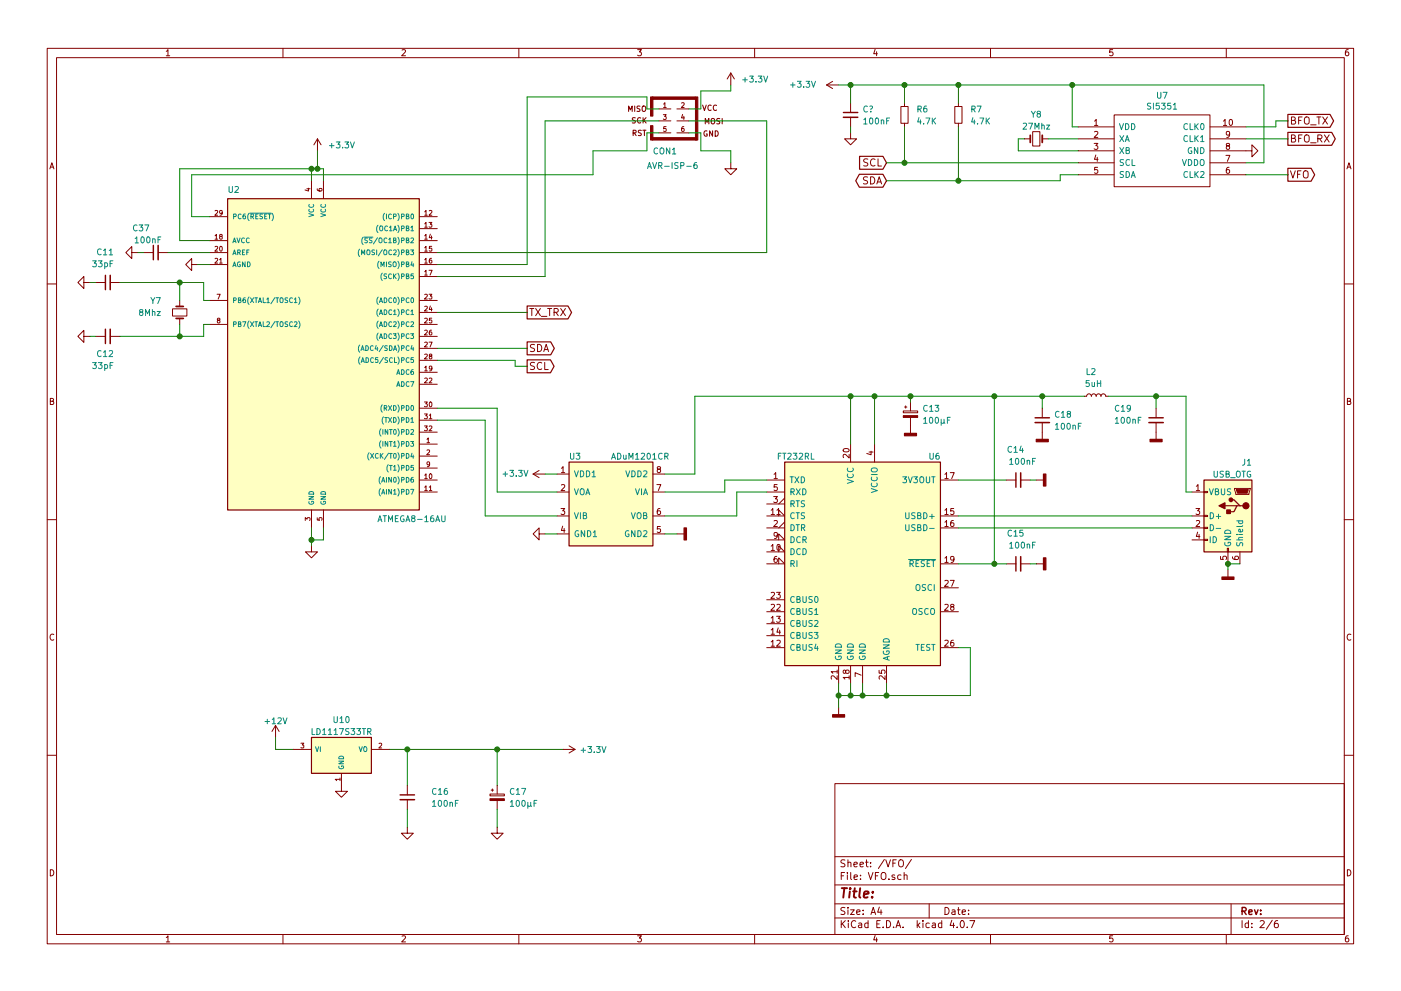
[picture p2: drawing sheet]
EESchema Schematic File Version 2
LIBS:DragonFly-rescue
LIBS:bee-rescue
LIBS:power
LIBS:device
LIBS:transistors
LIBS:conn
LIBS:linear
LIBS:regul
LIBS:74xx
LIBS:cmos4000
LIBS:adc-dac
LIBS:memory
LIBS:xilinx
LIBS:microcontrollers
LIBS:dsp
LIBS:microchip
LIBS:analog_switches
LIBS:motorola
LIBS:texas
LIBS:intel
LIBS:audio
LIBS:interface
LIBS:digital-audio
LIBS:philips
LIBS:display
LIBS:cypress
LIBS:siliconi
LIBS:opto
LIBS:atmel
LIBS:contrib
LIBS:valves
LIBS:ftdi
LIBS:DragonFly
LIBS:DragonFly-cache
EELAYER 25 0
EELAYER END
$Descr A4 11693 8268
encoding utf-8
Sheet 2 6
Title ""
Date ""
Rev ""
Comp ""
Comment1 ""
Comment2 ""
Comment3 ""
Comment4 ""
$EndDescr
$Comp
L Crystal_Small Y7
U 1 1
P 1500 2600
F 0 "Y7" V 1400 2400 50  0000 C CNN
F 1 "8Mhz" V 1500 2350 50  0000 C CNN
F 2 "Crystals:Crystal_HC49-4H_Vertical" H 1500 2600 50  0001 C CNN
F 3 "" H 1500 2600 50  0000 C CNN
	1    1500 2600
	0    1    1    0   
$EndComp
$Comp
L GND #PWR39
U 1 1
P 6100 1350
F 0 "#PWR39" H 6100 1100 50  0001 C CNN
F 1 "GND" H 6100 1200 50  0001 C CNN
F 2 "" H 6100 1350 50  0000 C CNN
F 3 "" H 6100 1350 50  0000 C CNN
	1    6100 1350
	1    0    0    -1  
$EndComp
$Comp
L GND #PWR24
U 1 1
P 750 2350
F 0 "#PWR24" H 750 2100 50  0001 C CNN
F 1 "GND" H 750 2200 50  0001 C CNN
F 2 "" H 750 2350 50  0000 C CNN
F 3 "" H 750 2350 50  0000 C CNN
	1    750  2350
	0    1    1    0   
$EndComp
$Comp
L GND #PWR25
U 1 1
P 750 2800
F 0 "#PWR25" H 750 2550 50  0001 C CNN
F 1 "GND" H 750 2650 50  0001 C CNN
F 2 "" H 750 2800 50  0000 C CNN
F 3 "" H 750 2800 50  0000 C CNN
	1    750  2800
	0    1    1    0   
$EndComp
$Comp
L +3.3V #PWR41
U 1 1
P 7000 700
F 0 "#PWR41" H 7000 550 50  0001 C CNN
F 1 "+3.3V" V 7000 1000 50  0000 C CNN
F 2 "" H 7000 700 50  0000 C CNN
F 3 "" H 7000 700 50  0000 C CNN
	1    7000 700 
	0    -1   -1   0   
$EndComp
$Comp
L GND #PWR31
U 1 1
P 2850 6550
F 0 "#PWR31" H 2850 6300 50  0001 C CNN
F 1 "GND" H 2850 6400 50  0001 C CNN
F 2 "" H 2850 6550 50  0000 C CNN
F 3 "" H 2850 6550 50  0000 C CNN
	1    2850 6550
	1    0    0    -1  
$EndComp
$Comp
L GND #PWR32
U 1 1
P 3400 6900
F 0 "#PWR32" H 3400 6650 50  0001 C CNN
F 1 "GND" H 3400 6750 50  0001 C CNN
F 2 "" H 3400 6900 50  0000 C CNN
F 3 "" H 3400 6900 50  0000 C CNN
	1    3400 6900
	1    0    0    -1  
$EndComp
$Comp
L GND #PWR33
U 1 1
P 4150 6900
F 0 "#PWR33" H 4150 6650 50  0001 C CNN
F 1 "GND" H 4150 6750 50  0001 C CNN
F 2 "" H 4150 6900 50  0000 C CNN
F 3 "" H 4150 6900 50  0000 C CNN
	1    4150 6900
	1    0    0    -1  
$EndComp
Text GLabel 4400 2900 2    60   Output ~ 0
SDA
Text GLabel 4400 3050 2    60   Output ~ 0
SCL
$Comp
L SI5351 U7
U 1 1
P 9700 1250
F 0 "U7" H 9700 1715 50  0000 C CNN
F 1 "SI5351" H 9700 1624 50  0000 C CNN
F 2 "Housings_SSOP:MSOP-10_3x3mm_Pitch0.5mm" H 200 -2250 60  0001 C CNN
F 3 "" H 200 -2250 60  0001 C CNN
	1    9700 1250
	1    0    0    -1  
$EndComp
Text GLabel 10750 1150 2    60   Output ~ 0
BFO_RX
Text GLabel 10750 1000 2    60   Output ~ 0
BFO_TX
$Comp
L GND #PWR48
U 1 1
P 10400 1250
F 0 "#PWR48" H 10400 1000 50  0001 C CNN
F 1 "GND" H 10400 1100 50  0001 C CNN
F 2 "" H 10400 1250 50  0000 C CNN
F 3 "" H 10400 1250 50  0000 C CNN
	1    10400 1250
	0    -1   -1   0   
$EndComp
$Comp
L Crystal_Small Y8
U 1 1
P 8650 1150
F 0 "Y8" H 8650 950 50  0000 C CNN
F 1 "27Mhz" H 8650 1050 50  0000 C CNN
F 2 "Crystals:Crystal_SMD_HC49-SD" H 8650 1150 50  0001 C CNN
F 3 "" H 8650 1150 50  0000 C CNN
	1    8650 1150
	-1   0    0    1   
$EndComp
Text GLabel 10750 1450 2    60   Output ~ 0
VFO
Text GLabel 7400 1500 0    60   BiDi ~ 0
SDA
Text GLabel 7400 1350 0    60   Input ~ 0
SCL
$Comp
L +3.3V #PWR38
U 1 1
P 6100 700
F 0 "#PWR38" H 6100 550 50  0001 C CNN
F 1 "+3.3V" H 6300 750 50  0000 C CNN
F 2 "" H 6100 700 50  0000 C CNN
F 3 "" H 6100 700 50  0000 C CNN
	1    6100 700 
	1    0    0    -1  
$EndComp
$Comp
L C_Small C12
U 1 1
P 900 2800
F 0 "C12" V 750 2750 50  0000 L CNN
F 1 "33pF" V 650 2750 50  0000 L CNN
F 2 "DragonFly:C_1206_0603" H 900 2800 50  0001 C CNN
F 3 "" H 900 2800 50  0000 C CNN
	1    900  2800
	0    -1   -1   0   
$EndComp
$Comp
L ADuM1201CR U3
U 1 1
P 5100 4200
F 0 "U3" H 4750 4600 50  0000 L CNN
F 1 "ADuM1201CR" H 5100 4600 50  0000 L CNN
F 2 "Housings_SOIC:SOIC-8_3.9x4.9mm_Pitch1.27mm" H 5100 4200 50  0001 C CIN
F 3 "" H 5100 4200 50  0001 C CNN
	1    5100 4200
	1    0    0    -1  
$EndComp
$Comp
L GND #PWR35
U 1 1
P 4550 4450
F 0 "#PWR35" H 4550 4200 50  0001 C CNN
F 1 "GND" H 4550 4300 50  0001 C CNN
F 2 "" H 4550 4450 50  0000 C CNN
F 3 "" H 4550 4450 50  0000 C CNN
	1    4550 4450
	0    1    1    0   
$EndComp
$Comp
L +3.3V #PWR34
U 1 1
P 4550 3950
F 0 "#PWR34" H 4550 3800 50  0001 C CNN
F 1 "+3.3V" V 4550 4200 50  0000 C CNN
F 2 "" H 4550 3950 50  0000 C CNN
F 3 "" H 4550 3950 50  0000 C CNN
	1    4550 3950
	0    -1   -1   0   
$EndComp
$Comp
L FT232RL U6
U 1 1
P 7200 4700
F 0 "U6" H 6550 5600 50  0000 L CNN
F 1 "FT232RL" H 7600 5600 50  0000 L CNN
F 2 "Housings_SSOP:SSOP-28_5.3x10.2mm_Pitch0.65mm" H 7200 4700 50  0001 C CNN
F 3 "" H 7200 4700 50  0001 C CNN
	1    7200 4700
	-1   0    0    -1  
$EndComp
$Comp
L C_Small C14
U 1 1
P 8500 4000
F 0 "C14" V 8750 3950 50  0000 L CNN
F 1 "100nF" V 8650 3850 50  0000 L CNN
F 2 "Capacitors_SMD:C_0603_HandSoldering" H 8500 4000 50  0001 C CNN
F 3 "" H 8500 4000 50  0000 C CNN
	1    8500 4000
	0    -1   -1   0   
$EndComp
$Comp
L C_Small C15
U 1 1
P 8500 4700
F 0 "C15" V 8750 4650 50  0000 L CNN
F 1 "100nF" V 8650 4550 50  0000 L CNN
F 2 "Capacitors_SMD:C_0603_HandSoldering" H 8500 4700 50  0001 C CNN
F 3 "" H 8500 4700 50  0000 C CNN
	1    8500 4700
	0    -1   -1   0   
$EndComp
$Comp
L USB_OTG J1
U 1 1
P 10250 4300
F 0 "J1" H 10050 4750 50  0000 L CNN
F 1 "USB_OTG" H 10050 4650 50  0000 L CNN
F 2 "Connectors:USB_Mini-B" H 10400 4250 50  0001 C CNN
F 3 "" H 10400 4250 50  0001 C CNN
	1    10250 4300
	-1   0    0    -1  
$EndComp
$Comp
L GNDD #PWR44
U 1 1
P 8650 4700
F 0 "#PWR44" H 8650 4450 50  0001 C CNN
F 1 "GNDD" H 8650 4575 50  0001 C CNN
F 2 "" H 8650 4700 50  0001 C CNN
F 3 "" H 8650 4700 50  0001 C CNN
	1    8650 4700
	0    -1   -1   0   
$EndComp
$Comp
L GNDD #PWR43
U 1 1
P 8650 4000
F 0 "#PWR43" H 8650 3750 50  0001 C CNN
F 1 "GNDD" H 8650 3875 50  0001 C CNN
F 2 "" H 8650 4000 50  0001 C CNN
F 3 "" H 8650 4000 50  0001 C CNN
	1    8650 4000
	0    -1   -1   0   
$EndComp
$Comp
L GNDD #PWR47
U 1 1
P 10250 4750
F 0 "#PWR47" H 10250 4500 50  0001 C CNN
F 1 "GNDD" H 10250 4625 50  0001 C CNN
F 2 "" H 10250 4750 50  0001 C CNN
F 3 "" H 10250 4750 50  0001 C CNN
	1    10250 4750
	1    0    0    -1  
$EndComp
$Comp
L GNDD #PWR37
U 1 1
P 5650 4450
F 0 "#PWR37" H 5650 4200 50  0001 C CNN
F 1 "GNDD" H 5650 4325 50  0001 C CNN
F 2 "" H 5650 4450 50  0001 C CNN
F 3 "" H 5650 4450 50  0001 C CNN
	1    5650 4450
	0    -1   -1   0   
$EndComp
$Comp
L GNDD #PWR40
U 1 1
P 7000 5900
F 0 "#PWR40" H 7000 5650 50  0001 C CNN
F 1 "GNDD" H 7000 5775 50  0001 C CNN
F 2 "" H 7000 5900 50  0001 C CNN
F 3 "" H 7000 5900 50  0001 C CNN
	1    7000 5900
	1    0    0    -1  
$EndComp
$Comp
L L_Small L2
U 1 1
P 9150 3300
F 0 "L2" V 9350 3300 50  0000 L CNN
F 1 "5uH" V 9250 3250 50  0000 L CNN
F 2 "Resistors_THT:R_Axial_DIN0309_L9.0mm_D3.2mm_P2.54mm_Vertical" H 9150 3300 50  0001 C CNN
F 3 "" H 9150 3300 50  0001 C CNN
	1    9150 3300
	0    -1   -1   0   
$EndComp
$Comp
L C_Small C19
U 1 1
P 9650 3500
F 0 "C19" H 9300 3600 50  0000 L CNN
F 1 "100nF" H 9300 3500 50  0000 L CNN
F 2 "Capacitors_SMD:C_0603_HandSoldering" H 9650 3500 50  0001 C CNN
F 3 "" H 9650 3500 50  0000 C CNN
	1    9650 3500
	1    0    0    -1  
$EndComp
$Comp
L C_Small C18
U 1 1
P 8700 3500
F 0 "C18" H 8800 3550 50  0000 L CNN
F 1 "100nF" H 8800 3450 50  0000 L CNN
F 2 "Capacitors_SMD:C_0603_HandSoldering" H 8700 3500 50  0001 C CNN
F 3 "" H 8700 3500 50  0000 C CNN
	1    8700 3500
	1    0    0    -1  
$EndComp
$Comp
L CP_Small C13
U 1 1
P 7600 3450
F 0 "C13" H 7700 3500 50  0000 L CNN
F 1 "100µF" H 7700 3400 50  0000 L CNN
F 2 "Capacitors_THT:CP_Radial_D6.3mm_P2.50mm" H 7600 3450 50  0001 C CNN
F 3 "" H 7600 3450 50  0001 C CNN
	1    7600 3450
	1    0    0    -1  
$EndComp
$Comp
L GNDD #PWR45
U 1 1
P 8700 3600
F 0 "#PWR45" H 8700 3350 50  0001 C CNN
F 1 "GNDD" H 8700 3475 50  0001 C CNN
F 2 "" H 8700 3600 50  0001 C CNN
F 3 "" H 8700 3600 50  0001 C CNN
	1    8700 3600
	1    0    0    -1  
$EndComp
$Comp
L GNDD #PWR46
U 1 1
P 9650 3600
F 0 "#PWR46" H 9650 3350 50  0001 C CNN
F 1 "GNDD" H 9650 3475 50  0001 C CNN
F 2 "" H 9650 3600 50  0001 C CNN
F 3 "" H 9650 3600 50  0001 C CNN
	1    9650 3600
	1    0    0    -1  
$EndComp
$Comp
L GNDD #PWR42
U 1 1
P 7600 3550
F 0 "#PWR42" H 7600 3300 50  0001 C CNN
F 1 "GNDD" H 7600 3425 50  0001 C CNN
F 2 "" H 7600 3550 50  0001 C CNN
F 3 "" H 7600 3550 50  0001 C CNN
	1    7600 3550
	1    0    0    -1  
$EndComp
$Comp
L ATMEGA8-16AU U2
U 1 1
P 2650 2800
F 0 "U2" H 1900 4000 50  0000 L BNN
F 1 "ATMEGA8-16AU" H 3150 1250 50  0000 L BNN
F 2 "Housings_QFP:TQFP-32_7x7mm_Pitch0.8mm" H 2650 2800 50  0001 C CIN
F 3 "" H 2650 2800 50  0001 C CNN
	1    2650 2800
	1    0    0    -1  
$EndComp
$Comp
L C_Small C11
U 1 1
P 900 2350
F 0 "C11" V 1150 2300 50  0000 L CNN
F 1 "33pF" V 1050 2300 50  0000 L CNN
F 2 "DragonFly:C_1206_0603" H 900 2350 50  0001 C CNN
F 3 "" H 900 2350 50  0000 C CNN
	1    900  2350
	0    -1   -1   0   
$EndComp
$Comp
L AVR-ISP-6 CON1
U 1 1
P 5650 1000
F 0 "CON1" H 5550 750 50  0000 C CNN
F 1 "AVR-ISP-6" H 5400 600 50  0000 L BNN
F 2 "Pin_Headers:Pin_Header_Straight_2x03_Pitch2.54mm" V 5130 1040 50  0001 C CNN
F 3 "" H 5625 1000 50  0001 C CNN
	1    5650 1000
	1    0    0    -1  
$EndComp
$Comp
L +3.3V #PWR30
U 1 1
P 2650 1250
F 0 "#PWR30" H 2650 1100 50  0001 C CNN
F 1 "+3.3V" H 2850 1300 50  0000 C CNN
F 2 "" H 2650 1250 50  0000 C CNN
F 3 "" H 2650 1250 50  0000 C CNN
	1    2650 1250
	1    0    0    -1  
$EndComp
Wire Wire Line
	3250 6250 4700 6250
Wire Wire Line
	10750 1450 10400 1450
Wire Wire Line
	10750 1150 10400 1150
Wire Wire Line
	9000 1050 8950 1050
Wire Wire Line
	8950 1050 8950 700 
Wire Wire Line
	7000 700  10550 700 
Wire Wire Line
	10550 700  10550 1350
Wire Wire Line
	10550 1350 10400 1350
Wire Wire Line
	8750 1150 9000 1150
Wire Wire Line
	8550 1150 8500 1150
Wire Wire Line
	8500 1150 8500 1250
Wire Wire Line
	8500 1250 9000 1250
Connection ~ 8950 700 
Wire Wire Line
	10750 1000 10650 1000
Wire Wire Line
	10650 1000 10650 1050
Wire Wire Line
	10650 1050 10400 1050
Wire Wire Line
	7400 1350 9000 1350
Wire Wire Line
	7400 1500 8850 1500
Wire Wire Line
	8850 1500 8850 1450
Wire Wire Line
	8850 1450 9000 1450
Wire Wire Line
	4150 4100 4650 4100
Wire Wire Line
	4550 4450 4650 4450
Wire Wire Line
	4550 3950 4650 3950
Wire Wire Line
	7100 3700 7100 3300
Wire Wire Line
	5800 3300 9050 3300
Wire Wire Line
	5800 3300 5800 3950
Wire Wire Line
	5800 3950 5550 3950
Wire Wire Line
	7300 3300 7300 3700
Connection ~ 7100 3300
Wire Wire Line
	5550 4100 6050 4100
Wire Wire Line
	6050 4100 6050 4000
Wire Wire Line
	6050 4000 6400 4000
Wire Wire Line
	6400 4100 6150 4100
Wire Wire Line
	6150 4100 6150 4300
Wire Wire Line
	6150 4300 5550 4300
Wire Wire Line
	5550 4450 5650 4450
Wire Wire Line
	7000 5700 7000 5900
Wire Wire Line
	7000 5800 8100 5800
Wire Wire Line
	8100 5800 8100 5400
Wire Wire Line
	8100 5400 8000 5400
Wire Wire Line
	7100 5700 7100 5800
Connection ~ 7100 5800
Wire Wire Line
	7200 5700 7200 5800
Connection ~ 7200 5800
Wire Wire Line
	7400 5700 7400 5800
Connection ~ 7400 5800
Wire Wire Line
	8000 4700 8400 4700
Wire Wire Line
	8300 3300 8300 4700
Connection ~ 7300 3300
Wire Wire Line
	8000 4000 8400 4000
Connection ~ 8300 4700
Wire Wire Line
	8600 4700 8650 4700
Wire Wire Line
	8600 4000 8650 4000
Wire Wire Line
	10250 4700 10350 4700
Wire Wire Line
	10250 4700 10250 4750
Connection ~ 10250 4700
Wire Wire Line
	8000 4400 9950 4400
Wire Wire Line
	9950 4300 8000 4300
Connection ~ 7000 5800
Wire Wire Line
	9250 3300 9900 3300
Wire Wire Line
	9650 3300 9650 3400
Wire Wire Line
	9900 3300 9900 4100
Wire Wire Line
	9900 4100 9950 4100
Connection ~ 9650 3300
Wire Wire Line
	7600 3350 7600 3300
Connection ~ 7600 3300
Wire Wire Line
	8700 3300 8700 3400
Connection ~ 8300 3300
Connection ~ 8700 3300
Wire Wire Line
	1000 2350 1700 2350
Wire Wire Line
	1500 2350 1500 2500
Wire Wire Line
	1700 2350 1700 2500
Wire Wire Line
	1700 2500 1750 2500
Connection ~ 1500 2350
Wire Wire Line
	1750 2700 1700 2700
Wire Wire Line
	1700 2700 1700 2800
Wire Wire Line
	1700 2800 1000 2800
Wire Wire Line
	1500 2700 1500 2800
Connection ~ 1500 2800
Wire Wire Line
	750  2800 800  2800
Wire Wire Line
	750  2350 800  2350
Wire Wire Line
	3650 2900 4400 2900
Wire Wire Line
	3650 3000 4300 3000
Wire Wire Line
	4300 3000 4300 3050
Wire Wire Line
	4300 3050 4400 3050
Wire Wire Line
	3650 3400 4150 3400
Wire Wire Line
	4150 3400 4150 4100
Wire Wire Line
	4650 4300 4050 4300
Wire Wire Line
	4050 4300 4050 3500
Wire Wire Line
	4050 3500 3650 3500
Wire Wire Line
	5750 1100 5850 1100
Wire Wire Line
	5850 1100 5850 1250
Wire Wire Line
	5850 1250 6100 1250
Wire Wire Line
	6100 1250 6100 1350
Wire Wire Line
	5750 900  5850 900 
Wire Wire Line
	5850 900  5850 750 
Wire Wire Line
	5850 750  6100 750 
Wire Wire Line
	6100 750  6100 700 
Wire Wire Line
	2650 1400 2650 1250
Wire Wire Line
	1500 1400 2700 1400
Wire Wire Line
	2600 1400 2600 1500
Wire Wire Line
	2700 1400 2700 1500
Connection ~ 2650 1400
Wire Wire Line
	5750 1000 6400 1000
Wire Wire Line
	6400 1000 6400 2100
Wire Wire Line
	6400 2100 3650 2100
Wire Wire Line
	5500 1000 4550 1000
Wire Wire Line
	4550 1000 4550 2300
Wire Wire Line
	4550 2300 3650 2300
Wire Wire Line
	3650 2200 4400 2200
Wire Wire Line
	4400 2200 4400 800 
Wire Wire Line
	4400 800  5400 800 
Wire Wire Line
	5400 800  5400 900 
Wire Wire Line
	5400 900  5500 900 
Wire Wire Line
	5500 1100 5400 1100
Wire Wire Line
	5400 1100 5400 1250
Wire Wire Line
	1600 1450 1600 1800
Wire Wire Line
	1600 1800 1750 1800
Wire Wire Line
	5400 1250 4950 1250
Wire Wire Line
	4950 1250 4950 1450
Wire Wire Line
	4950 1450 1600 1450
$Comp
L GND #PWR29
U 1 1
P 2600 4550
F 0 "#PWR29" H 2600 4300 50  0001 C CNN
F 1 "GND" H 2600 4400 50  0001 C CNN
F 2 "" H 2600 4550 50  0000 C CNN
F 3 "" H 2600 4550 50  0000 C CNN
	1    2600 4550
	1    0    0    -1  
$EndComp
Wire Wire Line
	2600 4400 2600 4550
Wire Wire Line
	2600 4500 2700 4500
Wire Wire Line
	2700 4500 2700 4400
Connection ~ 2600 4500
$Comp
L +3.3V #PWR36
U 1 1
P 4700 6250
F 0 "#PWR36" H 4700 6100 50  0001 C CNN
F 1 "+3.3V" V 4700 6500 50  0000 C CNN
F 2 "" H 4700 6250 50  0000 C CNN
F 3 "" H 4700 6250 50  0000 C CNN
	1    4700 6250
	0    1    1    0   
$EndComp
$Comp
L +12V #PWR28
U 1 1
P 2300 6150
F 0 "#PWR28" H 2300 6000 50  0001 C CNN
F 1 "+12V" H 2300 6290 50  0000 C CNN
F 2 "" H 2300 6150 50  0000 C CNN
F 3 "" H 2300 6150 50  0000 C CNN
	1    2300 6150
	1    0    0    -1  
$EndComp
Wire Wire Line
	2300 6150 2300 6250
Wire Wire Line
	2300 6250 2450 6250
$Comp
L LD1117S33TR-RESCUE-DragonFly U10
U 1 1
P 2850 6300
F 0 "U10" H 2850 6600 50  0000 C CNN
F 1 "LD1117S33TR" H 2850 6500 50  0000 C CNN
F 2 "TO_SOT_Packages_SMD:SOT-223" H 2850 6400 50  0001 C CNN
F 3 "" H 2850 6300 50  0000 C CNN
	1    2850 6300
	1    0    0    -1  
$EndComp
$Comp
L C_Small C16
U 1 1
P 3400 6650
F 0 "C16" H 3600 6700 50  0000 L CNN
F 1 "100nF" H 3600 6600 50  0000 L CNN
F 2 "Capacitors_SMD:C_0603_HandSoldering" H 3400 6650 50  0001 C CNN
F 3 "" H 3400 6650 50  0000 C CNN
	1    3400 6650
	1    0    0    -1  
$EndComp
$Comp
L CP_Small C17
U 1 1
P 4150 6650
F 0 "C17" H 4250 6700 50  0000 L CNN
F 1 "100µF" H 4250 6600 50  0000 L CNN
F 2 "Capacitors_THT:CP_Radial_D6.3mm_P2.50mm" H 4150 6650 50  0001 C CNN
F 3 "" H 4150 6650 50  0001 C CNN
	1    4150 6650
	1    0    0    -1  
$EndComp
Wire Wire Line
	3400 6550 3400 6250
Connection ~ 3400 6250
Wire Wire Line
	3400 6750 3400 6900
Wire Wire Line
	4150 6550 4150 6250
Connection ~ 4150 6250
Wire Wire Line
	4150 6900 4150 6750
$Comp
L R_Small R6
U 1 1
P 7550 950
F 0 "R6" H 7650 1000 50  0000 L CNN
F 1 "4.7K" H 7650 900 50  0000 L CNN
F 2 "Resistors_SMD:R_0603_HandSoldering" H 7550 950 50  0001 C CNN
F 3 "" H 7550 950 50  0001 C CNN
	1    7550 950 
	1    0    0    -1  
$EndComp
$Comp
L R_Small R7
U 1 1
P 8000 950
F 0 "R7" H 8100 1000 50  0000 L CNN
F 1 "4.7K" H 8100 900 50  0000 L CNN
F 2 "Resistors_SMD:R_0603_HandSoldering" H 8000 950 50  0001 C CNN
F 3 "" H 8000 950 50  0001 C CNN
	1    8000 950 
	1    0    0    -1  
$EndComp
Wire Wire Line
	7550 850  7550 700 
Connection ~ 7550 700 
Wire Wire Line
	8000 850  8000 700 
Connection ~ 8000 700 
Wire Wire Line
	8000 1050 8000 1500
Connection ~ 8000 1500
Wire Wire Line
	7550 1050 7550 1350
Connection ~ 7550 1350
Text GLabel 4400 2600 2    60   Output ~ 0
TX_TRX
$Comp
L GND #PWR27
U 1 1
P 1650 2200
F 0 "#PWR27" H 1650 1950 50  0001 C CNN
F 1 "GND" H 1650 2050 50  0001 C CNN
F 2 "" H 1650 2200 50  0000 C CNN
F 3 "" H 1650 2200 50  0000 C CNN
	1    1650 2200
	0    1    1    0   
$EndComp
Wire Wire Line
	1650 2200 1750 2200
$Comp
L C_Small C37
U 1 1
P 1300 2100
F 0 "C37" V 1500 2150 50  0000 L CNN
F 1 "100nF" V 1400 2050 50  0000 L CNN
F 2 "Capacitors_SMD:C_0603_HandSoldering" H 1300 2100 50  0001 C CNN
F 3 "" H 1300 2100 50  0000 C CNN
	1    1300 2100
	0    -1   -1   0   
$EndComp
$Comp
L GND #PWR26
U 1 1
P 1150 2100
F 0 "#PWR26" H 1150 1850 50  0001 C CNN
F 1 "GND" H 1150 1950 50  0001 C CNN
F 2 "" H 1150 2100 50  0000 C CNN
F 3 "" H 1150 2100 50  0000 C CNN
	1    1150 2100
	0    1    1    0   
$EndComp
Wire Wire Line
	1400 2100 1750 2100
Wire Wire Line
	1150 2100 1200 2100
Wire Wire Line
	1750 2000 1500 2000
Wire Wire Line
	1500 2000 1500 1400
Connection ~ 2600 1400
Wire Wire Line
	4400 2600 3650 2600
$Comp
L C_Small C?
U 1 1
P 7100 950
F 0 "C?" H 7200 1000 50  0000 L CNN
F 1 "100nF" H 7200 900 50  0000 L CNN
F 2 "Capacitors_SMD:C_0603_HandSoldering" H 7100 950 50  0001 C CNN
F 3 "" H 7100 950 50  0000 C CNN
	1    7100 950 
	1    0    0    -1  
$EndComp
$Comp
L GND #PWR?
U 1 1
P 7100 1100
F 0 "#PWR?" H 7100 850 50  0001 C CNN
F 1 "GND" H 7100 950 50  0001 C CNN
F 2 "" H 7100 1100 50  0000 C CNN
F 3 "" H 7100 1100 50  0000 C CNN
	1    7100 1100
	1    0    0    -1  
$EndComp
Wire Wire Line
	7100 1100 7100 1050
Wire Wire Line
	7100 850  7100 700 
Connection ~ 7100 700 
$EndSCHEMATC
